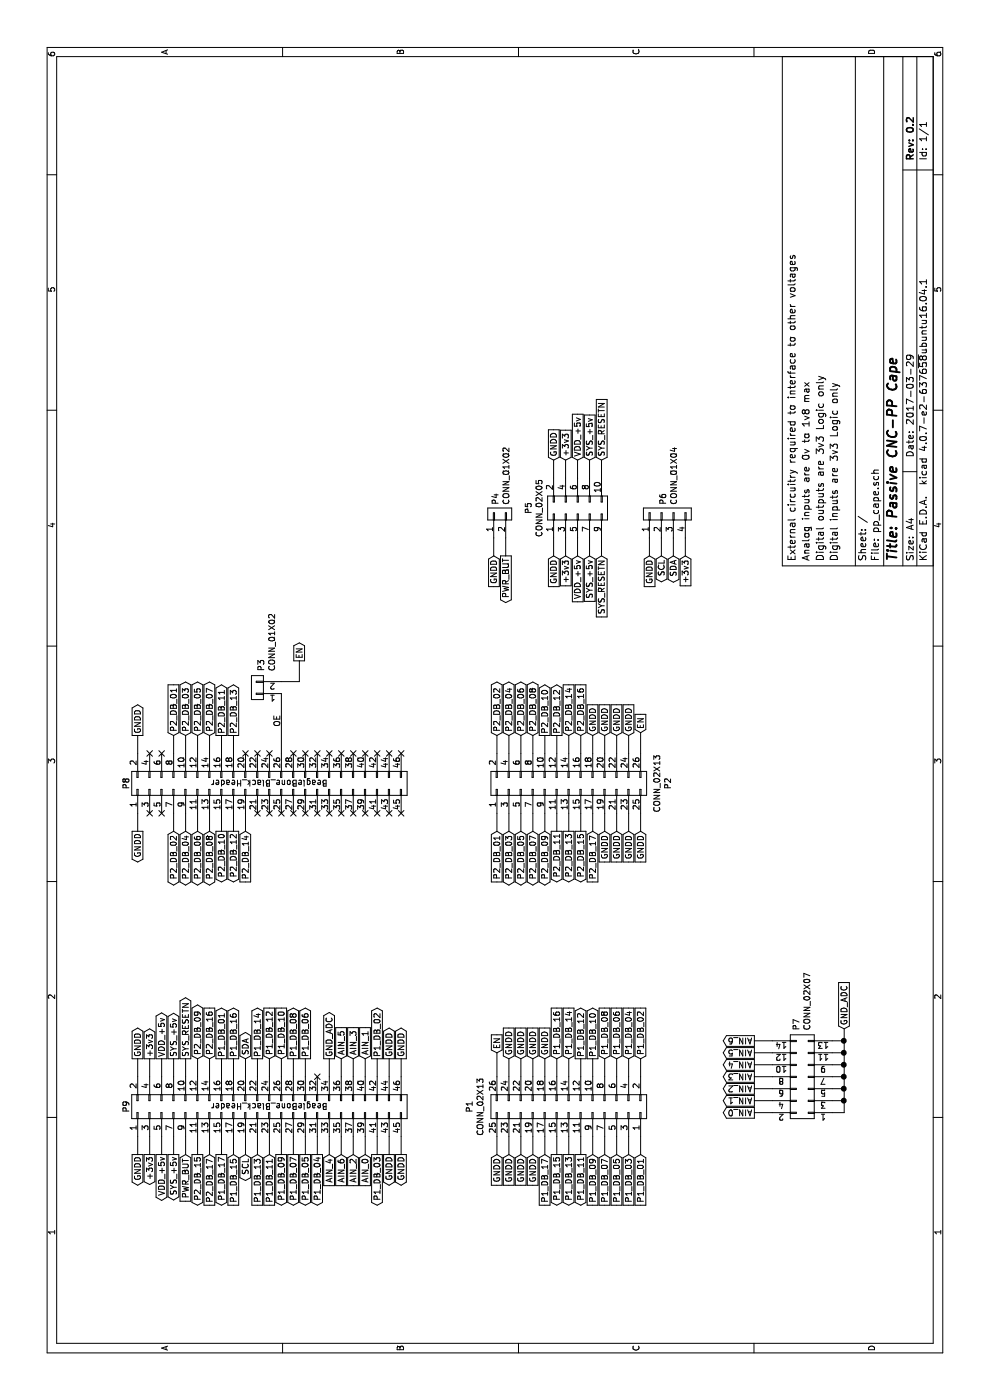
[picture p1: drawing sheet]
EESchema Schematic File Version 2
LIBS:power
LIBS:device
LIBS:transistors
LIBS:conn
LIBS:linear
LIBS:regul
LIBS:74xx
LIBS:cmos4000
LIBS:adc-dac
LIBS:memory
LIBS:xilinx
LIBS:microcontrollers
LIBS:dsp
LIBS:microchip
LIBS:analog_switches
LIBS:motorola
LIBS:texas
LIBS:intel
LIBS:audio
LIBS:interface
LIBS:digital-audio
LIBS:philips
LIBS:display
LIBS:cypress
LIBS:siliconi
LIBS:opto
LIBS:atmel
LIBS:contrib
LIBS:valves
LIBS:pp_cape_v02-cache
LIBS:pp_cape_v01-cache
EELAYER 26 0
EELAYER END
$Descr A4 11693 8268
encoding utf-8
Sheet 1 1
Title "Passive CNC-PP Cape"
Date "2017-03-29"
Rev "0.2"
Comp ""
Comment1 "Digital inputs are 3v3 Logic only"
Comment2 "Digital outputs are 3v3 Logic only"
Comment3 "Analog inputs are 0v to 1v8 max"
Comment4 "External circuitry required to interface to other voltages"
$EndDescr
Text GLabel 2850 1550 2    50   Output ~ 0
SYS_RESETN
Text GLabel 2050 1550 0    50   Input ~ 0
PWR_BUT
$Comp
L BeagleBone_Black_Header P9
U 1 1
P 2450 2250
F 0 "P9" H 2450 3450 50  0000 C CNN
F 1 "BeagleBone_Black_Header" V 2450 2250 50  0000 C CNN
F 2 "Socket_BeagleBone_Black:Socket_BeagleBone_Black" H 2450 1400 60  0001 C CNN
F 3 "" H 2450 1400 60  0000 C CNN
	1    2450 2250
	1    0    0    -1  
$EndComp
$Comp
L BeagleBone_Black_Header P8
U 1 1
P 5150 2250
F 0 "P8" H 5150 3450 50  0000 C CNN
F 1 "BeagleBone_Black_Header" V 5150 2250 50  0000 C CNN
F 2 "Socket_BeagleBone_Black:Socket_BeagleBone_Black" H 5150 1400 60  0001 C CNN
F 3 "" H 5150 1400 60  0000 C CNN
	1    5150 2250
	1    0    0    -1  
$EndComp
NoConn ~ 4900 1250
NoConn ~ 4900 1350
NoConn ~ 5400 1250
NoConn ~ 5400 1350
NoConn ~ 5400 2050
NoConn ~ 5400 2150
NoConn ~ 5400 2250
NoConn ~ 4900 2150
NoConn ~ 4900 2250
NoConn ~ 4900 2350
NoConn ~ 5400 2450
NoConn ~ 4900 2450
NoConn ~ 4900 2550
NoConn ~ 4900 2650
NoConn ~ 4900 2750
NoConn ~ 4900 2850
NoConn ~ 4900 2950
NoConn ~ 4900 3050
NoConn ~ 4900 3150
NoConn ~ 4900 3250
NoConn ~ 4900 3350
NoConn ~ 5400 3350
NoConn ~ 5400 3250
NoConn ~ 5400 3150
NoConn ~ 5400 3050
NoConn ~ 5400 2950
NoConn ~ 5400 2850
NoConn ~ 5400 2750
NoConn ~ 5400 2650
NoConn ~ 5400 2550
$Comp
L CONN_02X13 P1
U 1 1
P 2450 4750
F 0 "P1" H 2450 3925 50  0000 C CNN
F 1 "CONN_02X13" H 2450 4016 50  0000 C CNN
F 2 "Pin_Headers:Pin_Header_Straight_2x13_Pitch2.54mm" H 2450 4050 50  0001 C CNN
F 3 "" H 2450 4050 50  0001 C CNN
	1    2450 4750
	1    0    0    1   
$EndComp
Text GLabel 2050 5350 0    50   Input ~ 0
P1_DB_01
Text GLabel 2050 5250 0    50   Input ~ 0
P1_DB_03
Text GLabel 2050 5150 0    50   Input ~ 0
P1_DB_05
Text GLabel 2050 5050 0    50   Input ~ 0
P1_DB_07
Text GLabel 2050 4950 0    50   Input ~ 0
P1_DB_09
Text GLabel 2850 5350 2    50   Input ~ 0
P1_DB_02
Text GLabel 2850 5250 2    50   Input ~ 0
P1_DB_04
Text GLabel 2850 5150 2    50   Input ~ 0
P1_DB_06
Text GLabel 2850 5050 2    50   Input ~ 0
P1_DB_08
Text GLabel 2850 4750 2    50   Input ~ 0
P1_DB_14
Text GLabel 2850 4650 2    50   Input ~ 0
P1_DB_16
Text GLabel 2050 4550 0    50   Input ~ 0
P1_DB_17
Text GLabel 2050 4850 0    50   Output ~ 0
P1_DB_11
Text GLabel 2050 4750 0    50   Output ~ 0
P1_DB_13
Text GLabel 2050 4650 0    50   Output ~ 0
P1_DB_15
Text GLabel 2850 4950 2    50   Output ~ 0
P1_DB_10
Text GLabel 2850 4850 2    50   Output ~ 0
P1_DB_12
Text GLabel 2850 3150 2    50   Output ~ 0
P1_DB_02
Text GLabel 2050 3150 0    50   Output ~ 0
P1_DB_03
Text GLabel 2050 2650 0    50   Output ~ 0
P1_DB_04
Text GLabel 2050 2550 0    50   Output ~ 0
P1_DB_05
Text GLabel 2850 2550 2    50   Output ~ 0
P1_DB_06
Text GLabel 2050 2450 0    50   Output ~ 0
P1_DB_07
Text GLabel 2850 1850 2    50   Output ~ 0
P1_DB_01
Text GLabel 2050 2350 0    50   Output ~ 0
P1_DB_09
Text GLabel 2050 2250 0    50   Input ~ 0
P1_DB_11
Text GLabel 2050 2150 0    50   Input ~ 0
P1_DB_13
Text GLabel 2050 1950 0    50   Input ~ 0
P1_DB_15
Text GLabel 2050 1850 0    50   Output ~ 0
P1_DB_17
Text GLabel 2850 2450 2    50   Output ~ 0
P1_DB_08
Text GLabel 2850 2350 2    50   Input ~ 0
P1_DB_10
Text GLabel 2850 2250 2    50   Input ~ 0
P1_DB_12
Text GLabel 2850 2150 2    50   Output ~ 0
P1_DB_14
Text GLabel 2850 1950 2    50   Output ~ 0
P1_DB_16
$Comp
L CONN_02X13 P2
U 1 1
P 5150 4750
F 0 "P2" H 5150 3925 50  0000 C CNN
F 1 "CONN_02X13" H 5150 4016 50  0000 C CNN
F 2 "Pin_Headers:Pin_Header_Straight_2x13_Pitch2.54mm" H 5150 4050 50  0001 C CNN
F 3 "" H 5150 4050 50  0001 C CNN
	1    5150 4750
	1    0    0    -1  
$EndComp
Text GLabel 4750 4150 0    50   Input ~ 0
P2_DB_01
Text GLabel 4750 4250 0    50   BiDi ~ 0
P2_DB_03
Text GLabel 4750 4350 0    50   BiDi ~ 0
P2_DB_05
Text GLabel 4750 4450 0    50   BiDi ~ 0
P2_DB_07
Text GLabel 4750 4550 0    50   BiDi ~ 0
P2_DB_09
Text GLabel 5550 4150 2    50   BiDi ~ 0
P2_DB_02
Text GLabel 5550 4250 2    50   BiDi ~ 0
P2_DB_04
Text GLabel 5550 4350 2    50   BiDi ~ 0
P2_DB_06
Text GLabel 5550 4450 2    50   BiDi ~ 0
P2_DB_08
Text GLabel 5550 4750 2    50   Input ~ 0
P2_DB_14
Text GLabel 5550 4850 2    50   Input ~ 0
P2_DB_16
Text GLabel 4750 4950 0    50   Input ~ 0
P2_DB_17
Text GLabel 4750 4650 0    50   Output ~ 0
P2_DB_11
Text GLabel 4750 4750 0    50   Output ~ 0
P2_DB_13
Text GLabel 4750 4850 0    50   Output ~ 0
P2_DB_15
Text GLabel 5550 4550 2    50   Output ~ 0
P2_DB_10
Text GLabel 5550 4650 2    50   Output ~ 0
P2_DB_12
Text GLabel 5575 5350 2    50   Input ~ 0
EN
Text GLabel 2900 4150 2    50   Input ~ 0
EN
$Comp
L CONN_01X02 P3
U 1 1
P 5950 2150
F 0 "P3" V 5915 2012 50  0000 R CNN
F 1 "CONN_01X02" V 5824 2012 50  0000 R CNN
F 2 "Pin_Headers:Pin_Header_Straight_1x02_Pitch2.54mm" H 5950 2150 50  0001 C CNN
F 3 "" H 5950 2150 50  0001 C CNN
	1    5950 2150
	0    -1   -1   0   
$EndComp
Text GLabel 6175 2500 2    50   Output ~ 0
EN
Text Label 5625 2350 0    50   ~ 0
OE
Text GLabel 5550 1450 2    50   Input ~ 0
P2_DB_01
Text GLabel 4750 1450 0    50   BiDi ~ 0
P2_DB_02
Text GLabel 5550 1550 2    50   BiDi ~ 0
P2_DB_03
Text GLabel 4750 1550 0    50   BiDi ~ 0
P2_DB_04
Text GLabel 5550 1650 2    50   BiDi ~ 0
P2_DB_05
Text GLabel 4750 1650 0    50   BiDi ~ 0
P2_DB_06
Text GLabel 5550 1750 2    50   BiDi ~ 0
P2_DB_07
Text GLabel 4750 1750 0    50   BiDi ~ 0
P2_DB_08
Text GLabel 2850 1650 2    50   BiDi ~ 0
P2_DB_09
Text GLabel 2050 1750 0    50   Input ~ 0
P2_DB_17
Text GLabel 2050 1650 0    50   Output ~ 0
P2_DB_15
Text GLabel 5550 1850 2    50   Output ~ 0
P2_DB_11
Text GLabel 5550 1950 2    50   Output ~ 0
P2_DB_13
Text GLabel 4750 1850 0    50   Output ~ 0
P2_DB_10
Text GLabel 4750 1950 0    50   Output ~ 0
P2_DB_12
Text GLabel 2850 1750 2    50   Input ~ 0
P2_DB_16
Text GLabel 4750 2050 0    50   Input ~ 0
P2_DB_14
Text GLabel 2850 2050 2    50   BiDi ~ 0
SDA
Text GLabel 2050 2050 0    50   BiDi ~ 0
SCL
$Comp
L CONN_01X02 P4
U 1 1
P 7400 4175
F 0 "P4" H 7478 4216 50  0000 L CNN
F 1 "CONN_01X02" H 7478 4125 50  0000 L CNN
F 2 "Pin_Headers:Pin_Header_Straight_1x02_Pitch2.54mm" H 7400 4175 50  0001 C CNN
F 3 "" H 7400 4175 50  0001 C CNN
	1    7400 4175
	1    0    0    -1  
$EndComp
$Comp
L CONN_02X05 P5
U 1 1
P 7450 4825
F 0 "P5" H 7450 5240 50  0000 C CNN
F 1 "CONN_02X05" H 7450 5149 50  0000 C CNN
F 2 "Pin_Headers:Pin_Header_Straight_2x05_Pitch2.54mm" H 7450 3625 50  0001 C CNN
F 3 "" H 7450 3625 50  0001 C CNN
	1    7450 4825
	1    0    0    -1  
$EndComp
$Comp
L CONN_01X04 P6
U 1 1
P 7400 5575
F 0 "P6" H 7478 5616 50  0000 L CNN
F 1 "CONN_01X04" H 7478 5525 50  0000 L CNN
F 2 "Pin_Headers:Pin_Header_Straight_1x04_Pitch2.54mm" H 7400 5575 50  0001 C CNN
F 3 "" H 7400 5575 50  0001 C CNN
	1    7400 5575
	1    0    0    -1  
$EndComp
Text GLabel 7050 4225 0    50   Output ~ 0
PWR_BUT
Text GLabel 7050 5625 0    50   BiDi ~ 0
SDA
Text GLabel 7050 5525 0    50   BiDi ~ 0
SCL
Wire Wire Line
	2700 1550 2850 1550
Wire Wire Line
	2050 4550 2200 4550
Wire Wire Line
	2050 4650 2200 4650
Wire Wire Line
	2050 4750 2200 4750
Wire Wire Line
	2050 4850 2200 4850
Wire Wire Line
	2050 4950 2200 4950
Wire Wire Line
	2050 5050 2200 5050
Wire Wire Line
	2050 5150 2200 5150
Wire Wire Line
	2050 5250 2200 5250
Wire Wire Line
	2050 5350 2200 5350
Wire Wire Line
	2700 4650 2850 4650
Wire Wire Line
	2700 4750 2850 4750
Wire Wire Line
	2700 4850 2850 4850
Wire Wire Line
	2700 4950 2850 4950
Wire Wire Line
	2700 5050 2850 5050
Wire Wire Line
	2700 5150 2850 5150
Wire Wire Line
	2700 5250 2850 5250
Wire Wire Line
	2700 5350 2850 5350
Wire Wire Line
	2850 1850 2700 1850
Wire Wire Line
	2850 1950 2700 1950
Wire Wire Line
	2850 2150 2700 2150
Wire Wire Line
	2850 2250 2700 2250
Wire Wire Line
	2850 2350 2700 2350
Wire Wire Line
	2850 2450 2700 2450
Wire Wire Line
	2850 2550 2700 2550
Wire Wire Line
	4750 4950 4900 4950
Wire Wire Line
	4750 4850 4900 4850
Wire Wire Line
	4750 4750 4900 4750
Wire Wire Line
	4750 4650 4900 4650
Wire Wire Line
	4750 4550 4900 4550
Wire Wire Line
	4750 4450 4900 4450
Wire Wire Line
	4750 4350 4900 4350
Wire Wire Line
	4750 4250 4900 4250
Wire Wire Line
	4750 4150 4900 4150
Wire Wire Line
	5400 4850 5550 4850
Wire Wire Line
	5400 4750 5550 4750
Wire Wire Line
	5400 4650 5550 4650
Wire Wire Line
	5400 4550 5550 4550
Wire Wire Line
	5400 4450 5550 4450
Wire Wire Line
	5400 4350 5550 4350
Wire Wire Line
	5400 4250 5550 4250
Wire Wire Line
	5400 4150 5550 4150
Wire Wire Line
	2200 3150 2050 3150
Wire Wire Line
	2850 3150 2700 3150
Wire Wire Line
	5400 5350 5575 5350
Wire Wire Line
	2700 4150 2900 4150
Wire Wire Line
	5400 2350 5900 2350
Wire Wire Line
	6000 2350 6000 2500
Wire Wire Line
	6000 2500 6175 2500
Wire Wire Line
	2850 1650 2700 1650
Wire Wire Line
	2850 1750 2700 1750
Wire Wire Line
	4750 1450 4900 1450
Wire Wire Line
	4750 1550 4900 1550
Wire Wire Line
	4750 1650 4900 1650
Wire Wire Line
	4750 1750 4900 1750
Wire Wire Line
	4750 1850 4900 1850
Wire Wire Line
	4750 1950 4900 1950
Wire Wire Line
	4750 2050 4900 2050
Wire Wire Line
	5400 1950 5550 1950
Wire Wire Line
	5400 1850 5550 1850
Wire Wire Line
	5400 1750 5550 1750
Wire Wire Line
	5400 1650 5550 1650
Wire Wire Line
	5400 1550 5550 1550
Wire Wire Line
	5400 1450 5550 1450
Wire Wire Line
	2700 2050 2850 2050
Wire Wire Line
	7200 4225 7050 4225
Wire Wire Line
	7200 5625 7050 5625
Wire Wire Line
	7200 5525 7050 5525
Text GLabel 2850 1150 2    50   Output ~ 0
GNDD
Text GLabel 2850 1250 2    50   Output ~ 0
+3v3
Text GLabel 2850 1350 2    50   Output ~ 0
VDD_+5v
Text GLabel 2850 1450 2    50   Output ~ 0
SYS_+5v
Text GLabel 7050 5425 0    50   Input ~ 0
GNDD
Text GLabel 7050 5725 0    50   Input ~ 0
+3v3
Text GLabel 7050 4825 0    50   Input ~ 0
VDD_+5v
Text GLabel 7850 4925 2    50   Input ~ 0
SYS_+5v
Text GLabel 7050 4925 0    50   Input ~ 0
SYS_+5v
Text GLabel 7050 4125 0    50   Input ~ 0
GNDD
Text GLabel 7050 4625 0    50   Input ~ 0
GNDD
Text GLabel 7050 4725 0    50   Input ~ 0
+3v3
Text GLabel 7850 4625 2    50   Input ~ 0
GNDD
Text GLabel 7850 4725 2    50   Input ~ 0
+3v3
Text GLabel 7850 4825 2    50   Input ~ 0
VDD_+5v
Wire Wire Line
	7050 4125 7200 4125
Wire Wire Line
	7050 4625 7200 4625
Wire Wire Line
	7050 4725 7200 4725
Wire Wire Line
	7050 4825 7200 4825
Wire Wire Line
	7050 4925 7200 4925
Wire Wire Line
	7050 5025 7200 5025
Wire Wire Line
	7850 4625 7700 4625
Wire Wire Line
	7850 4725 7700 4725
Wire Wire Line
	7700 4825 7850 4825
Wire Wire Line
	7700 4925 7850 4925
Wire Wire Line
	7700 5025 7850 5025
Wire Wire Line
	7050 5425 7200 5425
Wire Wire Line
	7050 5725 7200 5725
Text GLabel 2050 1150 0    50   Output ~ 0
GNDD
Text GLabel 2050 1250 0    50   Output ~ 0
+3v3
Text GLabel 2050 1350 0    50   Output ~ 0
VDD_+5v
Text GLabel 2050 1450 0    50   Output ~ 0
SYS_+5v
Text GLabel 5550 1150 2    50   Output ~ 0
GNDD
Text GLabel 4750 1150 0    50   Output ~ 0
GNDD
Wire Wire Line
	5550 1150 5400 1150
Wire Wire Line
	4750 1150 4900 1150
Wire Wire Line
	2700 1150 2850 1150
Wire Wire Line
	2700 1250 2850 1250
Wire Wire Line
	2700 1350 2850 1350
Wire Wire Line
	2700 1450 2850 1450
Wire Wire Line
	2050 1550 2200 1550
Wire Wire Line
	2200 1850 2050 1850
Wire Wire Line
	2200 1950 2050 1950
Wire Wire Line
	2200 2150 2050 2150
Wire Wire Line
	2200 2250 2050 2250
Wire Wire Line
	2200 2350 2050 2350
Wire Wire Line
	2200 2450 2050 2450
Wire Wire Line
	2200 2550 2050 2550
Wire Wire Line
	2200 1650 2050 1650
Wire Wire Line
	2200 1750 2050 1750
Wire Wire Line
	2050 2050 2200 2050
Wire Wire Line
	2050 1150 2200 1150
Wire Wire Line
	2050 1250 2200 1250
Wire Wire Line
	2050 1350 2200 1350
Wire Wire Line
	2050 1450 2200 1450
Text GLabel 2050 4150 0    50   Input ~ 0
GNDD
Wire Wire Line
	2050 4150 2200 4150
Text GLabel 2050 4250 0    50   Input ~ 0
GNDD
Wire Wire Line
	2050 4250 2200 4250
Text GLabel 2050 4350 0    50   Input ~ 0
GNDD
Wire Wire Line
	2050 4350 2200 4350
Text GLabel 2050 4450 0    50   Input ~ 0
GNDD
Wire Wire Line
	2050 4450 2200 4450
Text GLabel 2850 4250 2    50   Input ~ 0
GNDD
Wire Wire Line
	2850 4250 2700 4250
Text GLabel 2850 4350 2    50   Input ~ 0
GNDD
Wire Wire Line
	2850 4350 2700 4350
Text GLabel 2850 4450 2    50   Input ~ 0
GNDD
Wire Wire Line
	2850 4450 2700 4450
Text GLabel 2850 4550 2    50   Input ~ 0
GNDD
Wire Wire Line
	2850 4550 2700 4550
Text GLabel 4750 5050 0    50   Input ~ 0
GNDD
Wire Wire Line
	4750 5050 4900 5050
Text GLabel 4750 5150 0    50   Input ~ 0
GNDD
Wire Wire Line
	4750 5150 4900 5150
Text GLabel 4750 5250 0    50   Input ~ 0
GNDD
Wire Wire Line
	4750 5250 4900 5250
Text GLabel 4750 5350 0    50   Input ~ 0
GNDD
Wire Wire Line
	4750 5350 4900 5350
Text GLabel 5550 4950 2    50   Input ~ 0
GNDD
Wire Wire Line
	5550 4950 5400 4950
Text GLabel 5550 5050 2    50   Input ~ 0
GNDD
Wire Wire Line
	5550 5050 5400 5050
Text GLabel 5550 5150 2    50   Input ~ 0
GNDD
Wire Wire Line
	5550 5150 5400 5150
Text GLabel 5550 5250 2    50   Input ~ 0
GNDD
Wire Wire Line
	5550 5250 5400 5250
Wire Wire Line
	2200 2650 2050 2650
Text GLabel 2850 3250 2    50   Output ~ 0
GNDD
Wire Wire Line
	2700 3250 2850 3250
Text GLabel 2850 3350 2    50   Output ~ 0
GNDD
Wire Wire Line
	2700 3350 2850 3350
Text GLabel 2050 3250 0    50   Output ~ 0
GNDD
Wire Wire Line
	2200 3250 2050 3250
Text GLabel 2050 3350 0    50   Output ~ 0
GNDD
Wire Wire Line
	2200 3350 2050 3350
Text GLabel 2850 2750 2    50   Output ~ 0
GND_ADC
Wire Wire Line
	2850 2750 2700 2750
Text GLabel 2850 2850 2    50   Input ~ 0
AIN_5
Wire Wire Line
	2850 2850 2700 2850
Text GLabel 2850 2950 2    50   Input ~ 0
AIN_3
Wire Wire Line
	2850 2950 2700 2950
Text GLabel 2850 3050 2    50   Input ~ 0
AIN_1
Wire Wire Line
	2850 3050 2700 3050
Text GLabel 2050 2750 0    50   Input ~ 0
AIN_4
Wire Wire Line
	2050 2750 2200 2750
Text GLabel 2050 2850 0    50   Input ~ 0
AIN_6
Wire Wire Line
	2050 2850 2200 2850
Text GLabel 2050 2950 0    50   Input ~ 0
AIN_2
Wire Wire Line
	2050 2950 2200 2950
Text GLabel 2050 3050 0    50   Input ~ 0
AIN_0
Wire Wire Line
	2050 3050 2200 3050
$Comp
L CONN_02X07 P7
U 1 1
P 2700 6700
F 0 "P7" V 2746 6312 50  0000 R CNN
F 1 "CONN_02X07" V 2655 6312 50  0000 R CNN
F 2 "Pin_Headers:Pin_Header_Straight_2x07_Pitch2.54mm" H 2700 5500 50  0001 C CNN
F 3 "" H 2700 5500 50  0001 C CNN
	1    2700 6700
	0    -1   -1   0   
$EndComp
Text GLabel 3100 7050 2    50   Input ~ 0
GND_ADC
Wire Wire Line
	2400 7050 3100 7050
Wire Wire Line
	2400 7050 2400 6950
Wire Wire Line
	2500 6950 2500 7050
Connection ~ 2500 7050
Wire Wire Line
	2600 6950 2600 7050
Connection ~ 2600 7050
Wire Wire Line
	2700 6950 2700 7050
Connection ~ 2700 7050
Wire Wire Line
	2800 6950 2800 7050
Connection ~ 2800 7050
Wire Wire Line
	2900 6950 2900 7050
Connection ~ 2900 7050
Wire Wire Line
	3000 6950 3000 7050
Connection ~ 3000 7050
Text GLabel 2400 6300 1    50   Output ~ 0
AIN_0
Text GLabel 2500 6300 1    50   Output ~ 0
AIN_1
Text GLabel 2600 6300 1    50   Output ~ 0
AIN_2
Text GLabel 2700 6300 1    50   Output ~ 0
AIN_3
Text GLabel 2800 6300 1    50   Output ~ 0
AIN_4
Text GLabel 2900 6300 1    50   Output ~ 0
AIN_5
Text GLabel 3000 6300 1    50   Output ~ 0
AIN_6
Wire Wire Line
	2400 6300 2400 6450
Wire Wire Line
	2500 6300 2500 6450
Wire Wire Line
	2600 6300 2600 6450
Wire Wire Line
	2700 6300 2700 6450
Wire Wire Line
	2800 6300 2800 6450
Wire Wire Line
	2900 6300 2900 6450
Wire Wire Line
	3000 6300 3000 6450
NoConn ~ 2700 2650
Text GLabel 7050 5025 0    50   Input ~ 0
SYS_RESETN
Text GLabel 7850 5025 2    50   Input ~ 0
SYS_RESETN
$EndSCHEMATC
